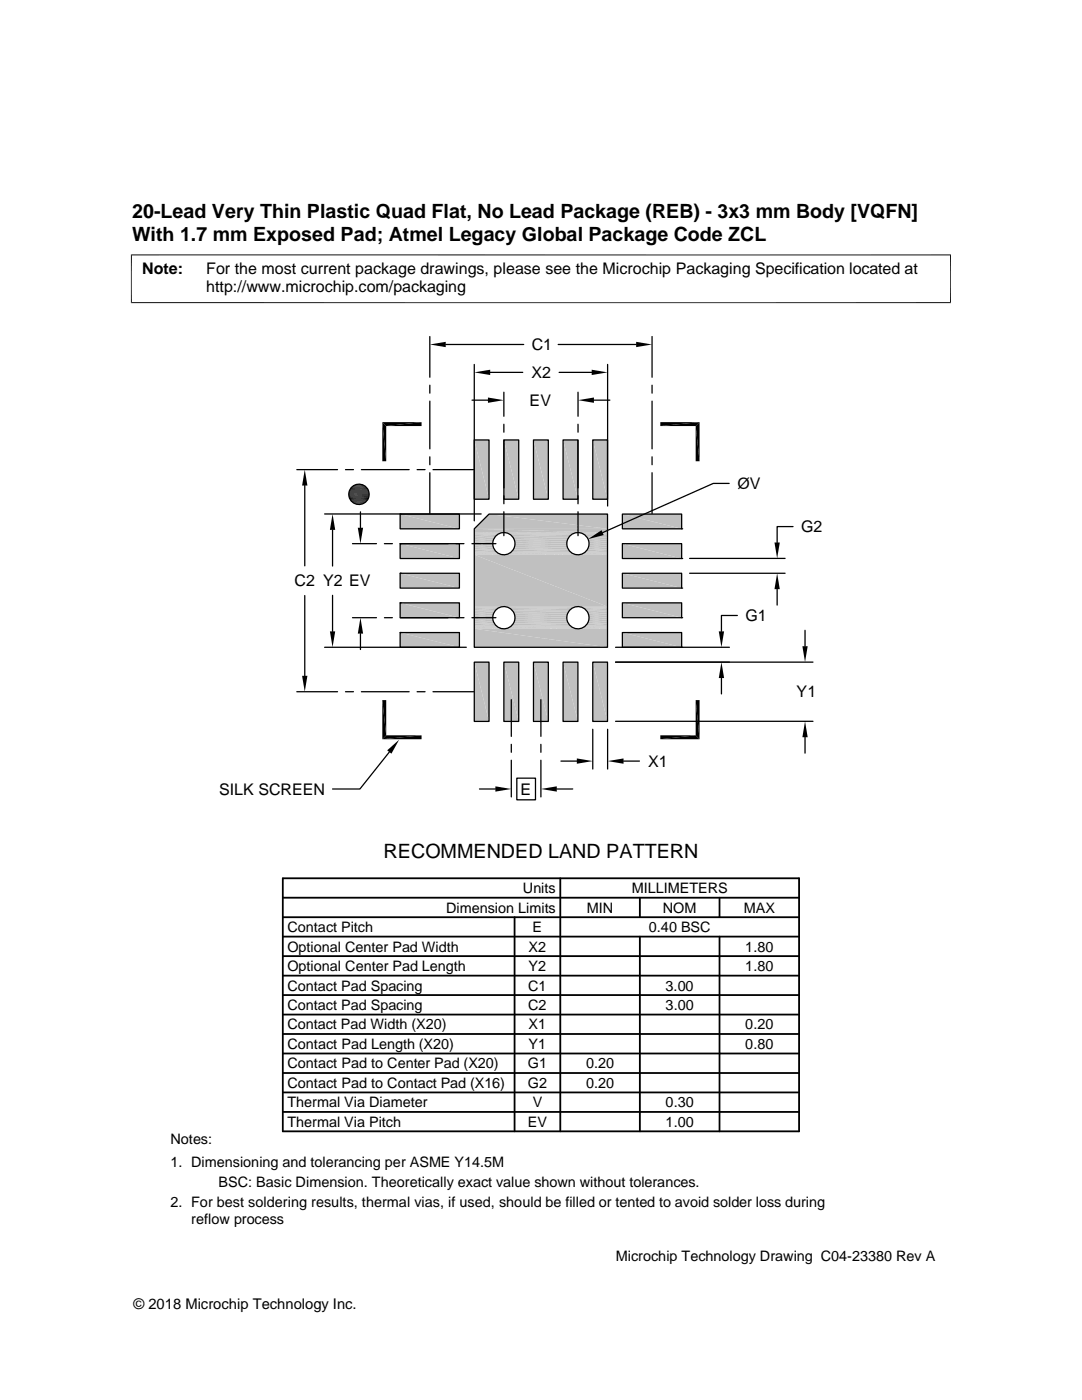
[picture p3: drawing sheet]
<svg xmlns="http://www.w3.org/2000/svg" width="216mm" height="279mm" viewBox="0 0 216 279" stroke-linecap="round" stroke-linejoin="round" font-family="sans-serif">
<g fill="#c0c0c0">
<path d="M97.6 102.6l23.6 2.9h-26.6z"/>
<path d="M97.6 102.6h23.6v2.9z"/>
<path d="M94.6 105.5l26.6 .8h-26.6z"/>
<path d="M94.6 105.5h26.6v.8z"/>
</g>
<path d="M94.6 106.3h5.7M94.6 106.4h5.3M94.6 110.6h5.3M94.6 110.7h5.7M100.8 110.7h14.3M100.8 106.3h14.3M101.2 106.4h13.5M101.2 110.6h13.5M115.5 110.7h5.7M115.5 106.3h5.7M115.9 106.4h5.3M115.9 110.6h5.3" fill="none" stroke="#c0c0c0" stroke-width=".2"/>
<path d="M94.6 106.6h4.9M101.5 106.6h12.8M116.3 106.6h4.9" fill="none" stroke="#c0c0c0" stroke-width=".21"/>
<path d="M94.6 106.9h4.6M94.6 110.1h4.6M101.9 110.1h12.1M101.9 106.9h12.1M116.6 110.1h4.6M116.6 106.9h4.6" fill="none" stroke="#c0c0c0" stroke-width=".28"/>
<path d="M94.6 107.2h4.3M102.2 107.2h11.5M116.9 107.2h4.3" fill="none" stroke="#c0c0c0" stroke-width=".34"/>
<path d="M94.6 107.5h4.1M94.6 109.5h4.1M102.4 107.5h11M102.4 109.5h11M117.2 107.5h4M117.2 109.5h4" fill="none" stroke="#c0c0c0" stroke-width=".36"/>
<path d="M94.6 107.9h3.9M94.6 108.3h3.8M94.6 108.7h3.8M94.6 109.1h3.9M102.6 109.1h10.6M102.6 107.9h10.6M102.7 108.7h10.4M102.7 108.3h10.4M117.4 109.1h3.8M117.4 107.9h3.8M117.5 108.7h3.7M117.5 108.3h3.7" fill="none" stroke="#c0c0c0" stroke-width=".4"/>
<path d="M94.6 109.8h4.3M102.2 109.8h11.5M116.9 109.8h4.3" fill="none" stroke="#c0c0c0" stroke-width=".32"/>
<path d="M94.6 110.4h4.9M101.5 110.4h12.8M116.3 110.4h4.9" fill="none" stroke="#c0c0c0" stroke-width=".23"/>
<g fill="#c0c0c0">
<path d="M94.6 110.7l26.6 10.4h-26.6z"/>
<path d="M94.6 110.7h26.6v10.4z"/>
</g>
<path d="M94.6 121.1h5.7M94.6 121.2h5.3M94.6 125.3h5.3M94.6 125.4h5.7M100.8 125.4h14.3M100.8 121.1h14.3M101.2 121.2h13.5M101.2 125.3h13.5M115.5 125.4h5.7M115.5 121.1h5.7M115.9 121.2h5.3M115.9 125.3h5.3" fill="none" stroke="#c0c0c0" stroke-width=".2"/>
<path d="M94.6 121.4h4.9M101.5 121.4h12.8M116.3 121.4h4.9" fill="none" stroke="#c0c0c0" stroke-width=".23"/>
<path d="M94.6 121.7h4.6M94.6 124.9h4.6M101.9 124.9h12.1M101.9 121.7h12.1M116.6 124.9h4.6M116.6 121.7h4.6" fill="none" stroke="#c0c0c0" stroke-width=".28"/>
<path d="M94.6 122h4.3M102.2 122h11.5M116.9 122h4.3" fill="none" stroke="#c0c0c0" stroke-width=".32"/>
<path d="M94.6 122.3h4.1M94.6 124.3h4.1M102.4 122.3h11M102.4 124.3h11M117.2 122.3h4M117.2 124.3h4" fill="none" stroke="#c0c0c0" stroke-width=".36"/>
<path d="M94.6 122.7h3.9M94.6 123.1h3.8M94.6 123.5h3.8M94.6 123.9h3.9M102.6 123.9h10.6M102.6 122.7h10.6M102.7 123.5h10.4M102.7 123.1h10.4M117.4 123.9h3.8M117.4 122.7h3.8M117.5 123.5h3.7M117.5 123.1h3.7" fill="none" stroke="#c0c0c0" stroke-width=".4"/>
<path d="M94.6 124.6h4.3M102.2 124.6h11.5M116.9 124.6h4.3" fill="none" stroke="#c0c0c0" stroke-width=".34"/>
<path d="M94.6 125.2h4.9M101.5 125.2h12.8M116.3 125.2h4.9" fill="none" stroke="#c0c0c0" stroke-width=".21"/>
<g fill="#c0c0c0">
<path d="M94.6 125.5l26.6 3.7h-26.6z"/>
<path d="M94.6 125.5h26.6v3.7z"/>
<path d="M118.3 87.8l2.9 11.8h-2.9z"/>
<path d="M118.3 87.8h2.9v11.8z"/>
<path d="M112.4 87.8l2.9 11.8h-2.9z"/>
<path d="M112.4 87.8h2.9v11.8z"/>
<path d="M106.4 87.8l3 11.8h-3z"/>
<path d="M106.4 87.8h3v11.8z"/>
<path d="M100.5 87.8l3 11.8h-3z"/>
<path d="M100.5 87.8h3v11.8z"/>
<path d="M94.6 87.8l3 11.8h-3z"/>
<path d="M94.6 87.8h3v11.8z"/>
<path d="M124.2 102.6l11.8 2.9h-11.8z"/>
<path d="M124.2 102.6h11.8v2.9z"/>
<path d="M79.8 102.6l11.9 2.9h-11.9z"/>
<path d="M79.8 102.6h11.9v2.9z"/>
<path d="M124.2 108.5l11.8 3h-11.8z"/>
<path d="M124.2 108.5h11.8v3z"/>
<path d="M79.8 108.5l11.9 3h-11.9z"/>
<path d="M79.8 108.5h11.9v3z"/>
<path d="M124.2 114.4l11.8 3h-11.8z"/>
<path d="M124.2 114.4h11.8v3z"/>
<path d="M79.8 114.4l11.9 3h-11.9z"/>
<path d="M79.8 114.4h11.9v3z"/>
<path d="M124.2 120.3l11.8 3h-11.8z"/>
<path d="M124.2 120.3h11.8v3z"/>
<path d="M79.8 120.3l11.9 3h-11.9z"/>
<path d="M79.8 120.3h11.9v3z"/>
<path d="M124.2 126.2l11.8 3h-11.8z"/>
<path d="M124.2 126.2h11.8v3z"/>
<path d="M79.8 126.2l11.9 3h-11.9z"/>
<path d="M79.8 126.2h11.9v3z"/>
<path d="M118.3 132.1l2.9 11.9h-2.9z"/>
<path d="M118.3 132.1h2.9v11.9z"/>
<path d="M112.4 132.1l2.9 11.9h-2.9z"/>
<path d="M112.4 132.1h2.9v11.9z"/>
<path d="M106.4 132.1l3 11.9h-3z"/>
<path d="M106.4 132.1h3v11.9z"/>
<path d="M100.5 132.1l3 11.9h-3z"/>
<path d="M100.5 132.1h3v11.9z"/>
<path d="M94.6 132.1l3 11.9h-3z"/>
<path d="M94.6 132.1h3v11.9z"/>
</g>
<g fill="none" stroke="#000" stroke-width=".25">
<path d="M85.8 67.2v8.1M85.8 76.9v1.6M88.9 68.7h15.6M94.2 79.9h3.2M94.6 72.7v31.2M97.8 74.3h6.5M100.5 78.3v4.8M111.4 68.7h15.5M111.6 74.3h6.5M115.3 78.3v4.8M118.5 79.9h3.2M121.2 72.7v28.3"/>
<path d="M130.1 67.2v8.1M130.1 76.9v1.6M59.2 93.7h8.2M60.8 96.9v16M68.9 93.7h1.6M72.1 93.7h9.5M83.2 93.7h1.6M85.8 80.1v9.5M85.8 91.2v1.6M85.8 94.3v8.2M86.4 93.7h8.1M94.6 87.8h3v11.8h-3z"/>
<path d="M100.5 87.8h3v11.8h-3zM100.5 84.7v1.6M100.5 87.8v9.6M100.5 99v1.5M106.4 87.8h3v11.8h-3zM112.4 87.8h2.9v11.8h-2.9zM115.3 84.7v1.6M115.3 87.8v9.6M115.3 99v1.5M118.3 87.8h2.9v11.8h-2.9zM130.1 80.1v9.5M130.1 91.2v1.6"/>
<path d="M130.1 94.3v8.2M145.5 96.5h-3.2l-22.1 9.8M60.8 118.9v16M64.8 102.6h31.2M66.4 105.7v7.3M66.4 118.8v7.2M70.3 108.5h4.8M71.9 102.2v3.1M76.7 108.5h1.6M79.8 102.6h11.9v2.9h-11.9zM79.8 102.6h.1M79.8 108.5h11.9v3h-11.9z"/>
<path d="M79.8 108.5h.1M79.8 114.4h11.9v3h-11.9zM79.8 114.4h.1M79.9 108.5h9.5M91 108.5h1.6M94.2 108.5h4.8M97.6 102.6h23.6v26.6h-26.6v-23.7zM100.5 102.1v4.8M115.3 102.1v4.8M124.2 114.4h11.8v3h-11.8zM124.2 108.5h11.8v3h-11.8zM124.2 102.6h11.8v2.9h-11.8z"/>
<path d="M136 117.4h.1M136 111.5h.1M136 105.5h.1M137.6 114.4h19.1M137.6 111.4h19.1M155.1 117.6v3.2M158.2 105.1h-3.1v3.2M59.2 138h8.2M64.8 129.2h28.2M68.9 138h1.6M70.3 123.3h4.8M71.9 126.4v3.2"/>
<path d="M72.1 138h9.5M76.7 123.3h1.6M79.8 120.3h11.9v3h-11.9zM79.8 120.3h.1M79.8 126.2h11.9v3h-11.9zM79.8 126.2h.1M79.9 123.3h9.5M83.2 138h1.6M86.4 138h8.1M91 123.3h1.6M94.2 123.3h4.8M94.6 132.1h3v11.9h-3z"/>
<path d="M100.5 132.1h3v11.9h-3zM102 139.6v7.4M106.4 132.1h3v11.9h-3zM107.9 139.6v7.4M112.4 132.1h2.9v11.9h-2.9zM118.3 132.1h2.9v11.9h-2.9zM122.8 129.2h22.7M122.8 132.1h39.4M124.2 126.2h11.8v3h-11.8zM124.2 120.3h11.8v3h-11.8zM136 129.2h.1M136 123.3h.1"/>
<path d="M144 135.3v3.2M147.1 122.8h-3.1v3.2M160.6 125.8v3.2M77.7 150.1l-5.9 7.4h-5.4M95.7 157.5h3.1M102 148.5v1.6M102 151.7v7.3M103.1 155.3h3.7v4.3h-3.7zM107.9 148.5v1.6M107.9 151.7v7.3M111.1 157.5h3.2M111.9 151.9h3.2"/>
<path d="M118.3 145.5v8M121.2 145.5v8M122.8 144h39.4M124.4 151.9h3.2M160.6 147.1v3.2"/>
<circle cx="71.6" cy="98.7" r="2.03"/>
<circle cx="100.5" cy="108.5" r="2.22"/>
<circle cx="115.3" cy="108.5" r="2.22"/>
<circle cx="100.5" cy="123.3" r="2.22"/>
<circle cx="115.3" cy="123.3" r="2.22"/>
</g>
<g fill="none" stroke="#000" stroke-width=".36">
<path d="M56.4 179.2h103M56.4 175.3h103v50.5h-103zM111.8 175.3v50.5M127.7 179.2v3.8M143.6 179.2v3.8M56.4 183h103M56.4 190.8h103M56.4 186.9h103M56.4 194.7h103M56.4 198.6h103M102.7 183v42.8M127.7 186.9v38.9"/>
<path d="M143.6 186.9v38.9M56.4 202.5h103M56.4 206.4h103M56.4 218h103M56.4 210.2h103M56.4 214.1h103M56.4 221.9h103"/>
</g>
<g fill="#000">
<path d="M85.8 68.7l3.1-.5v1.1zM97.4 79.3l3.1 .6-3.1 .5zM94.6 74.3l3.2-.5v1zM118.1 73.8l3.1 .5-3.1 .5zM115.3 79.9l3.2-.6v1.1zM126.9 68.2l3.2 .5-3.2 .6zM60.8 93.7l.5 3.2h-1zM70.8 96.8l1.8 .1zM70.8 96.8h1.7zM71 96.7l1.5 .1zM71 96.7h1.3zM71.2 96.7h1.1z"/>
<path d="M71.2 96.7h.9zM71.3 96.6l.8 .1zM71.3 96.6h.6zM76.3 84.2l.8 7.9h-.8zM76.3 84.2h7.8l-7 .8zM76.3 84.2l.8 .8v7.1zM77.1 85l7-.8v.8zM131.8 84.2h7.8l-7.8 .8zM131.8 85l7.8-.8-.8 .8zM138.8 85l.8 7.1h-.8zM138.8 85l.8-.8v7.9zM66.4 102.6l.5 3.1h-1.1z"/>
<path d="M70.6 100.4l1.9 .1zM70.8 100.5l1.5 .1zM70.8 100.5h1.7zM71 100.6h1.1zM71 100.6h1.3zM71.2 100.6l.7 .1zM71.2 100.6h.9zM71.3 100.7h.6zM71.4 105.3h1.1l-.6 3.2zM117.3 107.6l2.7-1.8 .5 1zM155.1 114.4l.5 3.2h-1.1zM154.5 108.3h1.1l-.5 3.1z"/>
<path d="M60.3 134.9h1l-.5 3.1zM65.8 126h1.1l-.5 3.2zM71.9 123.3l.6 3.1h-1.1zM138.8 139.7l.8 7.8-.8-.8zM138.8 139.7h.8v7.8zM144 132.1l.5 3.2h-1.1zM143.4 126h1.1l-.5 3.2zM160.1 129h1.1l-.6 3.1zM76.3 139.7l.8 7-.8 .8zM76.3 139.7h.8v7zM77.3 149.8l2.4-2.2-1.6 2.8zM76.3 147.5l7.8-.8v.8z"/>
<path d="M76.3 147.5l.8-.8h7zM98.8 156.9l3.2 .6-3.2 .5zM107.9 157.5l3.2-.6v1.1zM115.1 151.4l3.2 .5-3.2 .5zM121.2 151.9l3.2-.5v1zM131.8 146.7h7l-7 .8zM131.8 147.5l7-.8 .8 .8zM160.6 144l.6 3.1h-1.1z"/>
</g>
<g fill="none" stroke="#000" stroke-width=".2">
<path d="M26.1 50.9h163.7M26.2 50.8v9.7M189.7 50.8v9.7M26.1 60.4h163.7M69.6 98.4h4M69.6 98.6h4.1M69.6 98.8h4.1M69.6 98.9h4M69.6 99.1h4M69.6 98.2h4M69.7 98h3.9M69.7 99.3h3.9"/>
<path d="M69.7 99.5h3.8M69.7 97.8h3.8M69.8 99.7h3.6M69.8 97.6h3.6M69.9 97.5h3.4M69.9 99.8h3.4M70 97.3h3.2M70 100h3.2M70.2 97.2h2.9M70.3 97.1h2.6M70.5 97h2.3M70.6 96.8h2"/>
<path d="M70.2 100.1h2.9M70.3 100.2h2.6M70.5 100.4h2.3M70.6 100.5h2"/>
</g>
<g font-size="3.9">
<text x="26.4" y="43.5">20-Lead Very Thin Plastic Quad Flat, No Lead Package (REB) - 3x3 mm Body [VQFN]</text>
<text x="26.4" y="48">With 1.7 mm Exposed Pad; Atmel Legacy Global Package Code ZCL</text>
<text x="76.5" y="171.1">RECOMMENDED LAND PATTERN</text>
</g>
<g font-size="3.2">
<text x="28.4" y="54.6">Note:</text>
<text x="41.1" y="58.3">http://www.microchip.com/packaging</text>
<text x="41.1" y="54.6">For the most current package drawings, please see the Microchip Packaging Specification located at</text>
<text x="106.1" y="69.9">C1</text>
<text x="106.1" y="75.5">X2</text>
<text x="105.7" y="81">EV</text>
<text x="147.2" y="97.6">ØV</text>
<text x="159.9" y="106.2">G2</text>
<text x="58.8" y="117">C2 Y2 EV</text>
<text x="148.7" y="124">G1</text>
<text x="159" y="139.2">Y1</text>
<text x="129.3" y="153">X1</text>
<text x="43.7" y="158.6">SILK SCREEN</text>
<text x="103.9" y="158.6">E</text>
</g>
<g font-size="2.9">
<text x="104.3" y="178.2">Units</text>
<text x="126" y="178.2">MILLIMETERS</text>
<text x="89" y="182.1">Dimension Limits</text>
<text x="117.1" y="182.1">MIN</text>
<text x="132.3" y="182.1">NOM</text>
<text x="148.4" y="182.1">MAX</text>
<text x="57.3" y="189.9">Optional Center Pad Width</text>
<text x="57.3" y="186">Contact Pitch</text>
<text x="105.5" y="189.9">X2</text>
<text x="106.3" y="186">E</text>
<text x="129.5" y="186">0.40 BSC</text>
<text x="148.7" y="189.9">1.80</text>
<text x="57.3" y="193.8">Optional Center Pad Length</text>
<text x="57.3" y="197.7">Contact Pad Spacing</text>
<text x="105.4" y="197.7">C1</text>
<text x="105.5" y="193.8">Y2</text>
<text x="132.8" y="197.7">3.00</text>
<text x="148.7" y="193.8">1.80</text>
<text x="57.3" y="201.6">Contact Pad Spacing</text>
<text x="105.4" y="201.6">C2</text>
<text x="132.8" y="201.6">3.00</text>
<text x="57.3" y="209.3">Contact Pad Length (X20)</text>
<text x="57.3" y="205.4">Contact Pad Width (X20)</text>
<text x="105.5" y="209.3">Y1</text>
<text x="105.5" y="205.4">X1</text>
<text x="148.7" y="209.3">0.80</text>
<text x="148.7" y="205.4">0.20</text>
<text x="57.3" y="213.2">Contact Pad to Center Pad (X20)</text>
<text x="105.3" y="213.2">G1</text>
<text x="116.9" y="213.2">0.20</text>
<text x="57.3" y="217.1">Contact Pad to Contact Pad (X16)</text>
<text x="57.3" y="221">Thermal Via Diameter</text>
<text x="105.3" y="217.1">G2</text>
<text x="106.3" y="221">V</text>
<text x="116.9" y="217.1">0.20</text>
<text x="132.8" y="221">0.30</text>
<text x="57.3" y="224.9">Thermal Via Pitch</text>
<text x="105.3" y="224.9">EV</text>
<text x="132.8" y="224.9">1.00</text>
<text x="34" y="228.3">Notes:</text>
<text x="34" y="232.9">1. Dimensioning and tolerancing per ASME Y14.5M</text>
<text x="43.6" y="236.9">BSC: Basic Dimension. Theoretically exact value shown without tolerances.</text>
<text x="34" y="241">2. For best soldering results, thermal vias, if used, should be filled or tented to avoid solder loss during</text>
<text x="38.1" y="244.3">reflow process</text>
<text x="122.9" y="251.7">Microchip Technology Drawing C04-23380 Rev A</text>
<text x="26.6" y="261.3">© 2018 Microchip Technology Inc.</text>
</g>
</svg>
